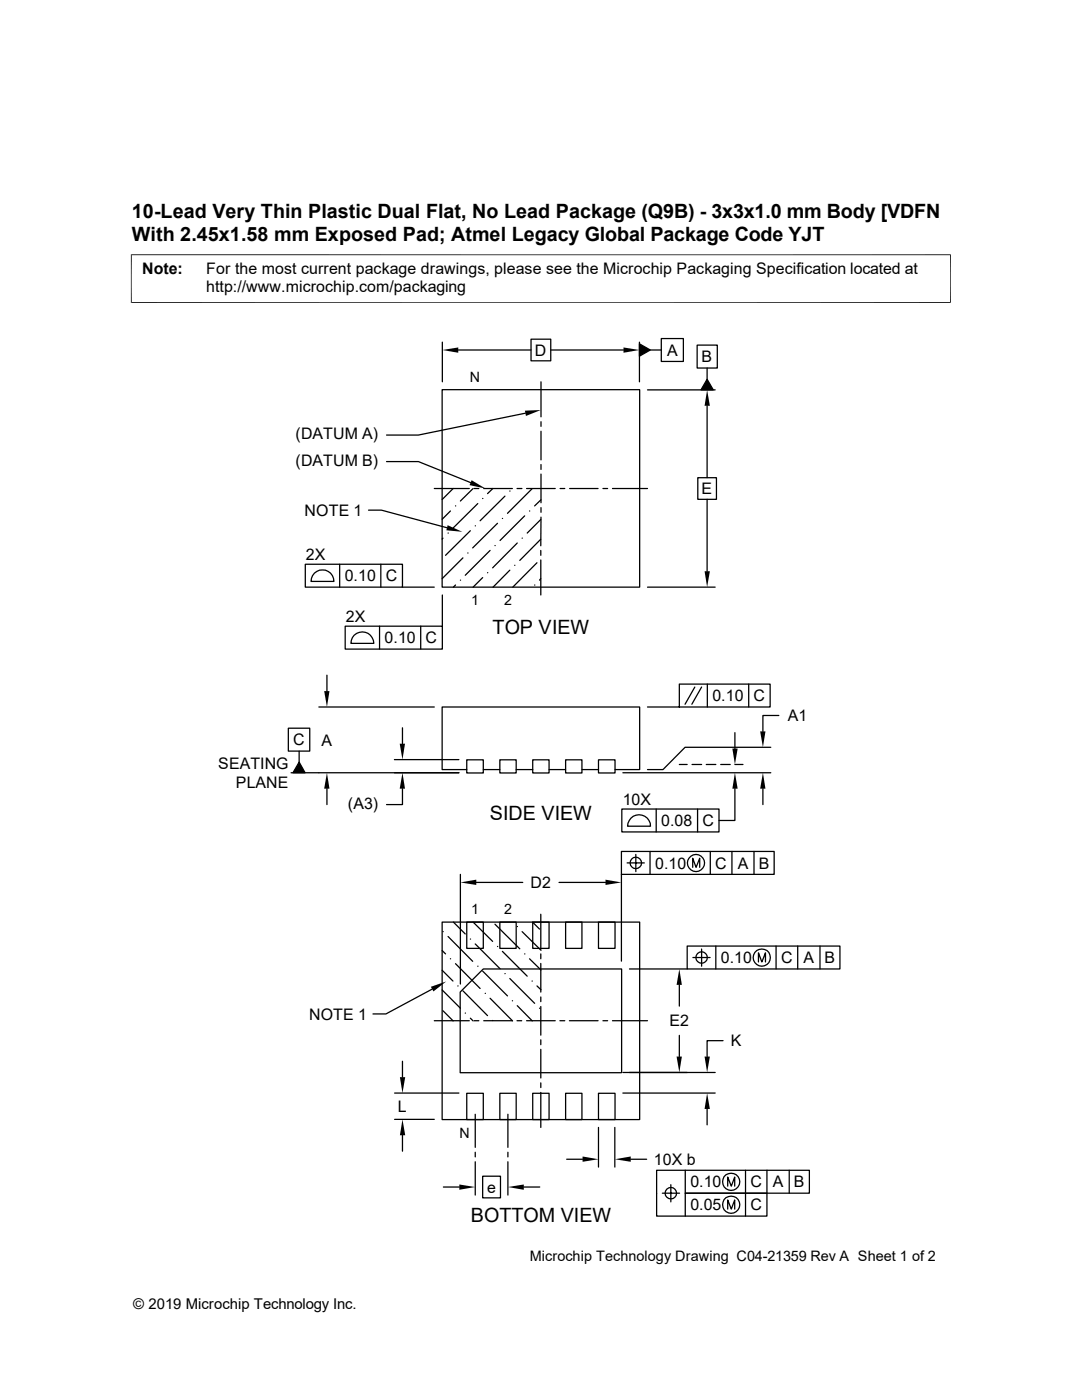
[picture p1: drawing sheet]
<svg xmlns="http://www.w3.org/2000/svg" width="216mm" height="279mm" viewBox="0 0 216 279" stroke-linecap="round" stroke-linejoin="round" font-family="sans-serif">
<g fill="none" stroke="#000" stroke-width=".25">
<path d="M88.2 77.8h39.4v39.4h-39.4zM88.3 68.3v7.9M91.4 69.9h14.6M106 67.7h3.9v4.3h-3.9zM107.9 76.2v7M109.9 69.9h14.5M127.6 68.6l2.2 1.3-2.2 1.2zM127.6 68.3v7.9M129.2 77.8h13.5M129.8 69.9h2.2M132 67.6h4.4v4.5h-4.4zM139.1 68.9h4v4.5h-4z"/>
<path d="M141.1 75.7l1.2 2.1h-2.4zM141.1 73.4v2.3M77.1 92.1h6.4l10.4 4.2M86.7 97.5h6.9M90.4 97.5l-2.2 2.2M94.4 97.5l-2.5 2.5M94.6 97.5h.9M96.3 99.5h.1M96.5 97.5h5.7M98.3 97.5l-1 1M100.8 99l-5 4.9M101.7 98h.1"/>
<path d="M103.2 97.5h.9M104.8 82.5l-21.3 4.3h-6.4M105.1 97.5h5.7M106.2 97.5l-4.9 4.9M107.9 99.7l-1.2 1.3M107.9 84.2v.9M107.9 86.1v5.7M107.9 92.7v1M107.9 94.6v5.7M111.8 97.5h.9M113.7 97.5h5.6M120.3 97.5h.9"/>
<path d="M122.2 97.5h7M139.2 95.3h3.8v4.4h-3.8zM141.1 81v14.3M141.1 99.7v14.3M60.9 112.6h19.4v4.6h-19.4zM62.7 114.4a2.28 2.28 0 0 1 2.5-.5 2.28 2.28 0 0 1 1.4 2.1h-4.5l.3-1.1zM67.8 112.6v4.6M73.5 101.8h2.6l13.1 3.5M76 112.6v4.6M80.3 117.2h6.4M88.3 118.7v6.3M88.4 107.4l-.2 .2"/>
<path d="M89.4 106.4h.1M89.9 102l-1.7 1.6M90.9 101h.1M90.9 116.8l-.4 .4M91.9 115.8h.1M92.4 111.3l-4.2 4.2M93.3 110.4h.1M93.9 105.9l-5 4.9M94.8 104.9h.1M95.3 100.5l-4.9 4.9M96.3 115.3l-1.9 1.9M97.3 114.3h.1"/>
<path d="M97.8 109.9l-5 4.9M98.8 108.9h.1M99.3 104.4l-5 4.9M100.2 103.5h.1M101.7 113.8l-3.3 3.4M102.7 112.8h.1M103.2 108.4l-4.9 4.9M104.2 107.4h.1M104.7 103l-4.9 4.9M105.7 102h.1M106.7 116.8h.1M107.1 112.3l-4.8 4.9"/>
<path d="M107.9 103.7l-2.7 2.7M107.9 107.6l-4.2 4.2M107.9 115.5l-.2 .3M107.9 109.9v.9M107.9 111.8v6.9M107.9 101.3v.9M107.9 103.2v5.7M129.2 117.2h13.5M65.2 134.7v3.2M68.9 125h19.4v4.5h-19.4zM70.7 126.8a2.31 2.31 0 0 1 2.5-.5 2.31 2.31 0 0 1 1.4 2.1h-4.6l.3-1.1zM75.7 125v4.5"/>
<path d="M83.9 125v4.5M138.6 137.1l-1.9 3.4M140 137.1l-2 3.4M141.1 136.5v4.6M149.4 136.5v4.6M57.5 145.3h4.3v4.6h-4.3zM58.1 154.2h33.5M59.7 152.1l1.2 2.1h-2.4zM59.7 149.9v2.2M63.6 141.1h23.1M65.2 157.4v3.2M78.7 151.6h12.9"/>
<path d="M80.3 157.4v3.2h-3.2M80.3 145.2v3.2M93.1 151.6h3.3v2.7h-3.3zM93.1 153.6h-4.9v-12.5h39.4v12.5h-4.9M96.4 153.6h3.3M99.7 151.6h3.3v2.7h-3.3zM103 153.6h3.3M106.3 151.6h3.3v2.7h-3.3zM109.6 153.6h3.3M112.9 151.6h3.2v2.7h-3.2zM116.1 153.6h3.3M119.4 151.6h3.3v2.7h-3.3z"/>
<path d="M124.3 154.2h29.5M129.2 141.1h24.5v-4.6h-18.1v4.6M135.6 152.6h1.5M138.1 152.6h1.9M140.9 152.6h1.9M143.8 152.6h1.9M146.6 157.4v6.3h-3.1M146.6 152.6h1.7M146.6 146.2v3.2M152.2 157.4v3.2M153.8 149.1h-17.1l-4.4 4.5h-3.1M155.4 142.8h-3.2v3.2"/>
<path d="M91.9 174.5v21.9M95 176.1h9.3M111.5 176.1h9.3M124 169.9h30.5v4.6h-30.5zM124 174.5v17.3M124.1 161.5h19.4v4.5h-19.4zM125.1 172.2h3.5M125.9 163.3a2.28 2.28 0 0 1 2.5-.5 2.28 2.28 0 0 1 1.4 2.1h-4.6l.1-.6zM126.9 170.5v3.4M129.7 169.9v4.6M130.9 161.5v4.5M138.2 173.1v-1.8l.7 1.8 .7-1.8v1.8"/>
<path d="M139.2 161.5v4.5M141.7 169.9v4.6M146 169.9v4.6M150.5 169.9v4.6M86.2 197.4l-9.2 5h-2.6M88.2 184h39.4v39.4h-39.4zM88.2 197.6l3.7 3.6M88.2 193.6l2.2 2.2M88.2 189.7l.7 .7M88.4 185.9h.1M89.4 186.9l4.9 5M89.9 191.3h.1"/>
<path d="M90.5 184l2.3 2.4M90.9 192.3l4.9 5M91.4 196.8h.1M91.8 198l4.6-4.6h27.6v20.7h-32.2zM92.4 197.7l4.9 5M93.1 184h3.3v5.3h-3.3zM93.9 187.4h.1M94.4 184l3.9 3.9M94.8 188.4l5 4.9M95.3 192.8h.1M96.3 193.8l5 5M96.8 198.2h.1"/>
<path d="M97.8 199.2l4.5 4.6M98.8 184.4l4.9 5M99.3 188.9h.1M99.7 184h3.3v5.3h-3.3zM100.2 189.9l5 4.9M100.8 194.3h.1M101.7 195.3l5 4.9M102.2 199.7h.1M103.2 184.9h.1M104.2 185.9l3.7 3.8M104.7 190.4h.1M105.7 191.3l2.2 2.3"/>
<path d="M106.2 195.8h.1M106.3 184l1.4 1.4M106.3 184h3.3v5.3h-3.3zM107.1 196.8l.8 .7M107.9 182.5v6.9M107.9 190.4v.9M107.9 192.3v5.7M107.9 199v.9M112.9 184h3.2v5.3h-3.2zM119.4 184h3.3v5.3h-3.3zM125.6 193.4h11.5M135.6 196.6v4.2"/>
<path d="M137.1 188.8h30.5v4.6h-30.5zM138.3 191.1h3.4M140 189.4v3.4M142.8 188.8v4.6M151.3 192v-1.8l.7 1.8 .7-1.8v1.8M154.9 188.8v4.6M159.2 188.8v4.6M163.6 188.8v4.6M78.7 218.1h12.9M80.3 211.8v3.2M86.7 203.7h6.9M88.4 201.7l2 2.1"/>
<path d="M92.8 202.2h.1M93.1 218.2h3.3v5.2h-3.3zM93.9 203.2l.5 .6M94.6 203.7h.9M96.5 203.7h5.7M98.3 203.7h.1M99.7 218.2h3.3v5.2h-3.3zM103.2 203.7h.9M103.2 200.7l3 3.1M105.1 203.7h5.7M106.3 218.2h3.3v5.2h-3.3zM107.7 201.2h.1"/>
<path d="M107.9 200.9v5.7M107.9 207.5v1M107.9 209.4v5.7M107.9 216.1v.9M107.9 218v7M111.7 203.7h1M112.9 218.2h3.2v5.2h-3.2zM113.6 203.7h5.7M119.4 218.2h3.3v5.2h-3.3zM120.3 203.7h.9M122.2 203.7h7M124.3 214h18.4"/>
<path d="M124.3 218.1h18.4M135.6 206.6v4.3M144.3 207.7h-3.2v3.2M78.7 223.4h8M80.3 226.6v3.1M88.5 236.9h3.2M94.8 222.4v6.6M94.8 230v.9M94.8 231.9v6.6M96.3 234.7h3.6v4.4h-3.6zM101.3 222.4v6.6M101.3 230v.9"/>
<path d="M101.3 231.9v6.6M104.5 236.9h3.2M113.1 231.4h3.1M119.4 225v7.9M122.7 225v7.9M125.9 231.4h3.1M132.2 238.1h3.4M133.9 236.4v3.5M136.7 233.6v4.5h16.3v4.6h-22v-9.1h30.5v4.5h-24.8v4.6M141.1 221.3v3.2M145.2 236.7v-1.8l.7 1.8 .7-1.8v1.8M148.8 233.6v9.1"/>
<path d="M153 233.6v4.5M157.5 233.6v4.5M145.2 241.3v-1.8l.7 1.8 .7-1.8v1.8"/>
<circle cx="126.9" cy="172.2" r="1.14"/>
<circle cx="138.9" cy="172.2" r="1.71"/>
<circle cx="140" cy="191.1" r="1.14"/>
<circle cx="152" cy="191.1" r="1.71"/>
<circle cx="133.9" cy="238.1" r="1.14"/>
<circle cx="145.9" cy="235.9" r="1.72"/>
<circle cx="145.9" cy="240.4" r="1.72"/>
</g>
<g fill="#000">
<path d="M88.3 69.9l3.1-.6v1.1zM124.4 69.3l3.2 .6-3.2 .5zM127.6 68.6l2.2 1.3-2.2 1.2zM141.1 75.7l1.2 2.1h-2.4zM94.1 95.8l2.8 1.7-3.2-.7zM104.7 82l3.2-.2-3 1.2zM141.1 77.8l.5 3.2h-1zM89.3 104.8l2.9 1.3-3.1-.3zM140.6 114h1l-.5 3.2zM64.7 137.9h1l-.5 3.2zM59.7 152.1l1.2 2.1h-2.4zM65.2 154.2l.5 3.2h-1z"/>
<path d="M79.8 148.4h1l-.5 3.2zM80.3 154.2l.5 3.2h-1zM146.1 149.4h1.1l-.6 3.2zM146.6 154.2l.6 3.2h-1.1zM152.2 154.2l.5 3.2h-1zM151.7 146h1l-.5 3.1zM91.9 176.1l3.1-.5v1zM120.8 175.6l3.2 .5-3.2 .5zM86 196.9l3-1-2.5 2zM135.6 193.4l.5 3.2h-1.1zM79.8 215h1.1l-.6 3.1zM135 210.9h1.1l-.5 3.1z"/>
<path d="M140.6 210.9h1l-.5 3.1zM80.3 223.4l.6 3.2h-1.1zM91.7 236.4l3.1 .5-3.1 .5zM101.3 236.9l3.2-.5v1zM116.2 230.8l3.2 .6-3.2 .5zM122.7 231.4l3.2-.6v1.1zM141.1 218.1l.5 3.2h-1z"/>
</g>
<path d="M26.1 50.8h163.6M26.2 50.8v9.7M189.7 50.8v9.7M26.1 60.4h163.6" fill="none" stroke="#000" stroke-width=".2"/>
<g font-size="3.9">
<text x="26.3" y="43.5">10-Lead Very Thin Plastic Dual Flat, No Lead Package (Q9B) - 3x3x1.0 mm Body [VDFN]</text>
<text x="26.3" y="48">With 2.45x1.58 mm Exposed Pad; Atmel Legacy Global Package Code YJT</text>
<text x="98.3" y="126.5">TOP VIEW</text>
<text x="97.7" y="163.6">SIDE VIEW</text>
<text x="93.9" y="243.9">BOTTOM VIEW</text>
</g>
<g font-size="3.2">
<text x="28.4" y="54.6">Note:</text>
<text x="41.1" y="54.6">For the most current package drawings, please see the Microchip Packaging Specification located at</text>
<text x="41.1" y="58.3">http://www.microchip.com/packaging</text>
<text x="106.7" y="71">D</text>
<text x="133.1" y="71">A</text>
<text x="140" y="72.3">B</text>
<text x="59" y="87.6">(DATUM A)</text>
<text x="59" y="92.9">(DATUM B)</text>
<text x="140" y="98.6">E</text>
<text x="60.8" y="103">NOTE 1</text>
<text x="61" y="111.8">2X</text>
<text x="68.8" y="116">0.10</text>
<text x="77" y="116">C</text>
<text x="69" y="124.2">2X</text>
<text x="76.8" y="128.4">0.10</text>
<text x="84.9" y="128.4">C</text>
<text x="142.2" y="140">0.10</text>
<text x="150.4" y="140">C</text>
<text x="157.2" y="143.9">A1</text>
<text x="58.5" y="148.8">C</text>
<text x="64.2" y="148.8">A</text>
<text x="43.6" y="153.5">SEATING</text>
<text x="47.1" y="157.4">PLANE</text>
<text x="69.4" y="161.4">(A3)</text>
<text x="124.2" y="160.7">10X</text>
<text x="132" y="164.9">0.08</text>
<text x="140.2" y="164.9">C</text>
<text x="130.7" y="173.4">0.10</text>
<text x="142.7" y="173.4">C</text>
<text x="147.2" y="173.4">A</text>
<text x="151.4" y="173.4">B</text>
<text x="105.8" y="177.2">D2</text>
<text x="143.8" y="192.2">0.10</text>
<text x="155.9" y="192.2">C</text>
<text x="160.3" y="192.2">A</text>
<text x="164.5" y="192.2">B</text>
<text x="61.7" y="203.5">NOTE 1</text>
<text x="133.6" y="204.9">E2</text>
<text x="145.8" y="208.8">K</text>
<text x="79.4" y="221.9">L</text>
<text x="130.5" y="232.5">10X b</text>
<text x="97.2" y="238">e</text>
<text x="137.8" y="237">0.10</text>
<text x="149.7" y="237">C</text>
<text x="154.2" y="237">A</text>
<text x="158.4" y="237">B</text>
<text x="137.8" y="241.6">0.05</text>
<text x="149.7" y="241.6">C</text>
</g>
<text font-size="3" x="26.6" y="261.3">© 2019 Microchip Technology Inc.</text>
<text font-size="2.9" x="105.7" y="251.6">Microchip Technology Drawing C04-21359 Rev A Sheet 1 of 2</text>
<g font-size="2.8">
<text x="93.8" y="76.2">N</text>
<text x="94" y="120.8">1</text>
<text x="100.6" y="120.8">2</text>
<text x="94" y="182.5">1</text>
<text x="100.6" y="182.5">2</text>
<text x="91.7" y="227">N</text>
</g>
</svg>
